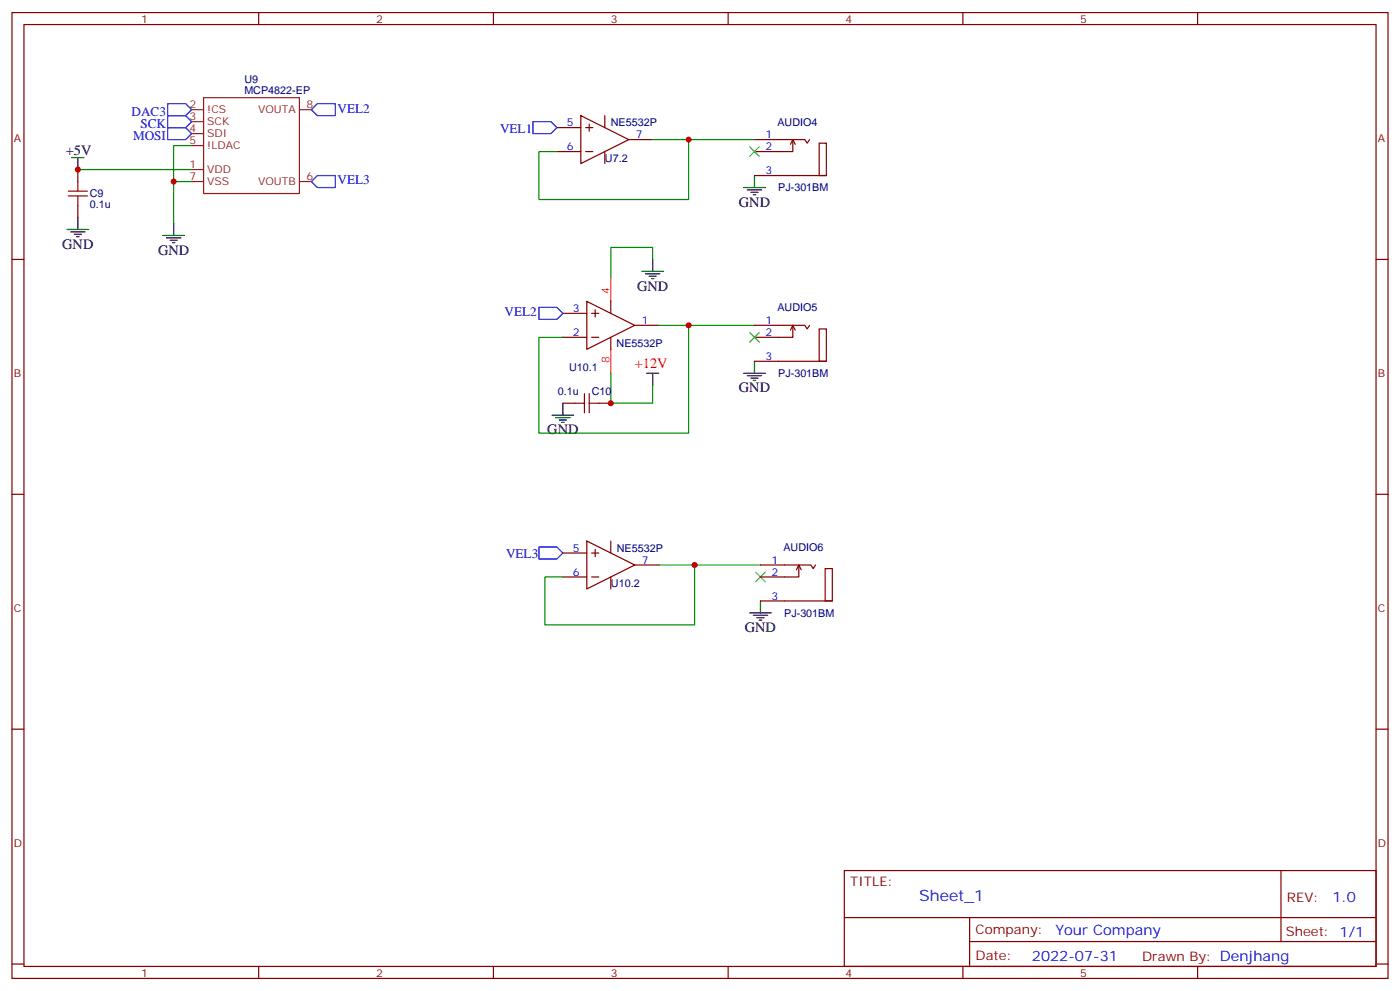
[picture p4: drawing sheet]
<svg xmlns="http://www.w3.org/2000/svg" width="412mm" height="292mm" viewBox="0 0 412 292" stroke-linecap="round" stroke-linejoin="round" font-family="sans-serif">
<g fill="none" stroke="#870000" stroke-width=".35">
<path d="M3.5 3.7h405.4v284.3h-405.4zM7.1 7.2h398.2v277.3h-398.2zM76.2 3.7v3.5M145.3 3.7v3.5M214.5 3.7v3.5M283.6 3.7v3.5M352.8 3.7v3.5M164 37.6h7.1M171.1 34l14.1 7.1-14.1 7.1zM172.5 37.6h2.1M173.6 36.5v2.1M178.2 34v3.6"/>
<path d="M22.9 49.9v3.5M164 44.6h7.1M172.5 44.6h2.1M178.2 44.6v3.6M185.2 41.1h7.1M222.2 41.1h14.9l.7 1.1 .7-1.1M222.2 51.7h21.2M232.8 42.5l.7-1.4 .7 1.4M233.5 41.1v3.5h-11.3M241.3 42.2h2.1v9.5h-2.1zM3.5 76.4h3.6M22.9 60.5v3.5"/>
<path d="M405.3 76.4h3.6M165.8 99.3h7.1M165.8 92.3h7.1M172.9 88.7l14.1 7.1-14.1 7zM174.3 99.3h2.1M174.3 92.3h2.1M175.3 91.2v2.1M179.9 88.7v3.6M179.9 99.3v3.5M187 95.8h7M222.2 95.8h14.9l.7 1 .7-1M232.8 97.2l.7-1.4 .7 1.4"/>
<path d="M233.5 95.8v3.5h-11.3M241.3 96.8h2.1v9.6h-2.1zM165.8 118.7h3.5M176.4 118.7h3.5M222.2 106.4h21.2M3.5 145.5h3.6M172.9 159.3l14.1 7-14.1 7.1zM179.9 159.3v3.5M405.3 145.5h3.6M165.8 169.9h7.1M165.8 162.8h7.1M174.3 169.9h2.1"/>
<path d="M174.3 162.8h2.1M175.3 161.7v2.2M179.9 169.9v3.5M187 166.3h7M224 166.3h14.8l.7 1.1 .7-1.1M224 176.9h21.2M234.6 167.7l.7-1.4 .7 1.4M235.3 166.3v3.6h-11.3M243.1 167.4h2.1v9.5h-2.1zM3.5 214.7h3.6M405.3 214.7h3.6M248.7 256.3h156.6v28.2h-156.6z"/>
<path d="M377.3 256.3v20.9M248.7 270.1h156.5M285.6 277.2h119.6M285.6 270.1v14.2M3.5 283.8h3.6M76.2 284.5v3.5M145.3 284.5v3.5M214.5 284.5v3.5M283.6 284.5v3.5M352.8 284.5v3.5M405.3 283.8h3.6"/>
</g>
<path d="M49.4 34h5.3l1.7 1.8-1.7 1.8h-5.3zM49.4 37.6h5.3l1.7 1.7-1.7 1.8h-5.3zM49.4 30.5h5.3l1.7 1.8-1.7 1.7h-5.3zM93.5 30.5h5.3v3.5h-5.3l-1.8-1.7zM157 35.8h5.3l1.7 1.8-1.7 1.7h-5.3zM91.7 53.4l1.8-1.7h5.3v3.5h-5.3zM158.7 90.5h5.3l1.8 1.8-1.8 1.7h-5.3zM158.7 161h5.3l1.8 1.8-1.8 1.8h-5.3z" fill="none" stroke="#00f" stroke-width=".35"/>
<path d="M22.9 49.9h33.5M56.4 53.4h-5.2v12.4M56.4 42.9h-5.2v10.5M192.3 41.1h10.5v17.6h-44.1v-14.1h5.3M202.8 41.1h19.4M192.3 76.4v-3.6h-12.4v8.9M194 95.8h8.8v31.7h-44.1v-28.2h7.1M202.8 95.8h19.4M179.9 109.9v8.8h12.4v-5.3M194 166.3h10.6v17.7h-44.1v-14.1h5.3M204.6 166.3h19.4" fill="none" stroke="#008700" stroke-width=".35"/>
<g fill="none" stroke="#000" stroke-width=".35">
<path d="M21.2 46.4h3.5M22.9 46.4v3.5M219.1 55.2h6.3M220.1 55.9h4.3M221.2 56.6h2.1M221.9 57.3h.7M222.2 51.7v3.5M19.8 67.6h6.3M20.8 68.3h4.2M21.9 69h2.1M22.6 69.7h.7M22.9 64v3.6"/>
<path d="M48 69.3h6.3M49 70h4.3M50.1 70.7h2.1M50.8 71.4h.7M51.2 65.8v3.5M189.1 79.9h6.3M192.3 76.4v3.5M190.1 80.6h4.3M191.2 81.3h2.1M191.9 82h.7M165.8 118.7v3.5M190.5 109.9h3.5"/>
<path d="M192.3 109.9v3.5M219.1 109.9h6.3M220.1 110.6h4.3M221.2 111.3h2.1M221.9 112h.7M222.2 106.4v3.5M162.6 122.2h6.4M163.7 122.9h4.2M164.7 123.6h2.2M165.5 124.4h.7M224 176.9v3.5M220.8 180.4h6.4"/>
<path d="M221.9 181.2h4.2M223 181.9h2.1M223.7 182.6h.7"/>
</g>
<path d="M56.4 32.3h3.6M56.4 35.8h3.6M56.4 39.3h3.6M60 28.8h28.2v28.2h-28.2zM88.2 32.3h3.5M56.4 53.4h3.6M56.4 42.9h3.6M56.4 49.9h3.6M88.2 53.4h3.5" fill="none" stroke="#8c2424" stroke-width=".35"/>
<path d="M20.1 57.7h5.7M20.1 56.3h5.7M22.9 53.4v2.9M22.9 57.7v2.8M169.3 118.7h2.9M172.2 115.9v5.6M173.6 118.7h2.8M173.6 115.9v5.6" fill="none" stroke="#a10000" stroke-width=".35"/>
<path d="M179.9 81.7v7M179.9 102.8v7.1" fill="none" stroke="#f00" stroke-width=".35"/>
<path d="M220.8 43.2l2.9 2.8M223.7 43.2l-2.9 2.8M220.8 97.9l2.9 2.8M223.7 97.9l-2.9 2.8M222.6 168.5l2.8 2.8M225.4 168.5l-2.8 2.8" fill="none" stroke="#3c3" stroke-width=".35"/>
<g fill="#c00">
<circle cx="202.8" cy="41.1" r=".88"/>
<circle cx="22.9" cy="49.9" r=".88"/>
<circle cx="51.2" cy="53.4" r=".88"/>
<circle cx="202.8" cy="95.8" r=".88"/>
<circle cx="204.6" cy="166.3" r=".88"/>
<circle cx="179.9" cy="118.7" r=".88"/>
</g>
<text font-size="4.6" fill="#00f" x="270.8" y="265.3">Sheet_1</text>
<g font-size="4.2">
<text x="19.4" y="45.7">+5V</text>
<text x="217.7" y="60.9">GND</text>
<text x="18.3" y="73.2">GND</text>
<text x="46.6" y="75">GND</text>
<text x="187.7" y="85.5">GND</text>
<text x="217.7" y="115.5">GND</text>
<text x="161.2" y="127.9">GND</text>
<text x="219.4" y="186.1">GND</text>
</g>
<text font-size="4.2" fill="#f00" x="187" y="108.4">+12V</text>
<g font-size="4.2" fill="#00f">
<text x="392.5" y="265.6">1.0</text>
<text x="310.9" y="275.1">Your Company</text>
<text x="304" y="282.9">2022-07-31</text>
</g>
<g font-size="3.9" fill="#00f">
<text x="38.8" y="34">DAC3</text>
<text x="99.4" y="33.1">VEL2</text>
<text x="39.2" y="41.1">MOSI</text>
<text x="41.4" y="37.6">SCK</text>
<text x="147.3" y="39.2">VEL1</text>
<text x="99.4" y="54.3">VEL3</text>
<text x="148.6" y="93.1">VEL2</text>
<text x="149.1" y="164.4">VEL3</text>
</g>
<g font-size="3.9" fill="#800">
<text x="250.5" y="260.9">TITLE:</text>
<text x="379.1" y="265.6">REV:</text>
<text x="287.4" y="275.1">Company:</text>
<text x="378.7" y="275.7">Sheet: 1/1</text>
<text x="287.4" y="282.8">Date:</text>
<text x="336.4" y="282.8">Drawn By: Denjhang</text>
</g>
<g font-size="3.2" fill="#800">
<text x="41.6" y="6.7">1</text>
<text x="110.8" y="6.7">2</text>
<text x="179.9" y="6.7">3</text>
<text x="249.1" y="6.7">4</text>
<text x="318.2" y="6.7">5</text>
<text x="4.1" y="41.8">A</text>
<text x="405.9" y="41.8">A</text>
<text x="4.1" y="110.9">B</text>
<text x="405.9" y="110.9">B</text>
<text x="4.1" y="180.1">C</text>
<text x="405.9" y="180.1">C</text>
<text x="4.1" y="249.2">D</text>
<text x="405.9" y="249.2">D</text>
<text x="41.6" y="287.5">1</text>
<text x="110.8" y="287.5">2</text>
<text x="179.9" y="287.5">3</text>
<text x="249.1" y="287.5">4</text>
<text x="318.2" y="287.5">5</text>
</g>
<g font-size="3.2" fill="#000080">
<text x="72" y="27.6">MCP4822-EP</text>
<text x="72" y="24.4">U9</text>
<text x="179.9" y="37.1">NE5532P</text>
<text x="229" y="37">AUDIO4</text>
<text x="178.2" y="47.7">U7.2</text>
<text x="26.5" y="58.1">C9</text>
<text x="229.2" y="56.4">PJ-301BM</text>
<text x="26.5" y="61.3">0.1u</text>
<text x="229" y="91.6">AUDIO5</text>
<text x="181.6" y="102.2">NE5532P</text>
<text x="167.6" y="109.3">U10.1</text>
<text x="229.2" y="111">PJ-301BM</text>
<text x="164.4" y="116.3">0.1u</text>
<text x="174.3" y="116.3">C10</text>
<text x="181.7" y="162.4">NE5532P</text>
<text x="230.8" y="162.2">AUDIO6</text>
<text x="180" y="173">U10.2</text>
<text x="231" y="181.6">PJ-301BM</text>
</g>
<g font-size="3.2" fill="#8d2323">
<text x="55.8" y="31.9">2</text>
<text x="55.8" y="35.5">3</text>
<text x="61" y="33.3">!CS</text>
<text x="76" y="33.3">VOUTA</text>
<text x="90.3" y="31.9">8</text>
<text x="55.8" y="39">4</text>
<text x="61" y="36.9">SCK</text>
<text x="61" y="40.4">SDI</text>
<text x="55.8" y="42.5">5</text>
<text x="61" y="43.9">!LDAC</text>
<text x="55.8" y="53.1">7</text>
<text x="55.8" y="49.6">1</text>
<text x="61" y="51">VDD</text>
<text x="90.3" y="53.1">6</text>
<text x="61" y="54.5">VSS</text>
<text x="76" y="54.5">VOUTB</text>
</g>
<g font-size="3.2" fill="#00f">
<text x="167" y="37.2">5</text>
<text x="187.3" y="40.7">7</text>
<text x="225.5" y="40.7">1</text>
<text x="167" y="44.3">6</text>
<text x="225.5" y="44.3">2</text>
<text x="225.5" y="51.3">3</text>
<text x="168.7" y="91.9">3</text>
<text x="189.1" y="95.4">1</text>
<text x="225.5" y="95.4">1</text>
<text x="168.7" y="99">2</text>
<text x="225.5" y="99">2</text>
<text x="225.5" y="106">3</text>
<text x="168.7" y="162.5">5</text>
<text x="189.1" y="166">7</text>
<text x="227.3" y="166">1</text>
<text x="168.7" y="169.5">6</text>
<text x="227.3" y="169.5">2</text>
<text x="227.3" y="176.6">3</text>
</g>
<g font-size="3.2" fill="#f00">
<text x="179.6" y="86.6" transform="rotate(-90 179.6 86.6)">4</text>
<text x="179.6" y="107" transform="rotate(-90 179.6 107)">8</text>
</g>
</svg>
